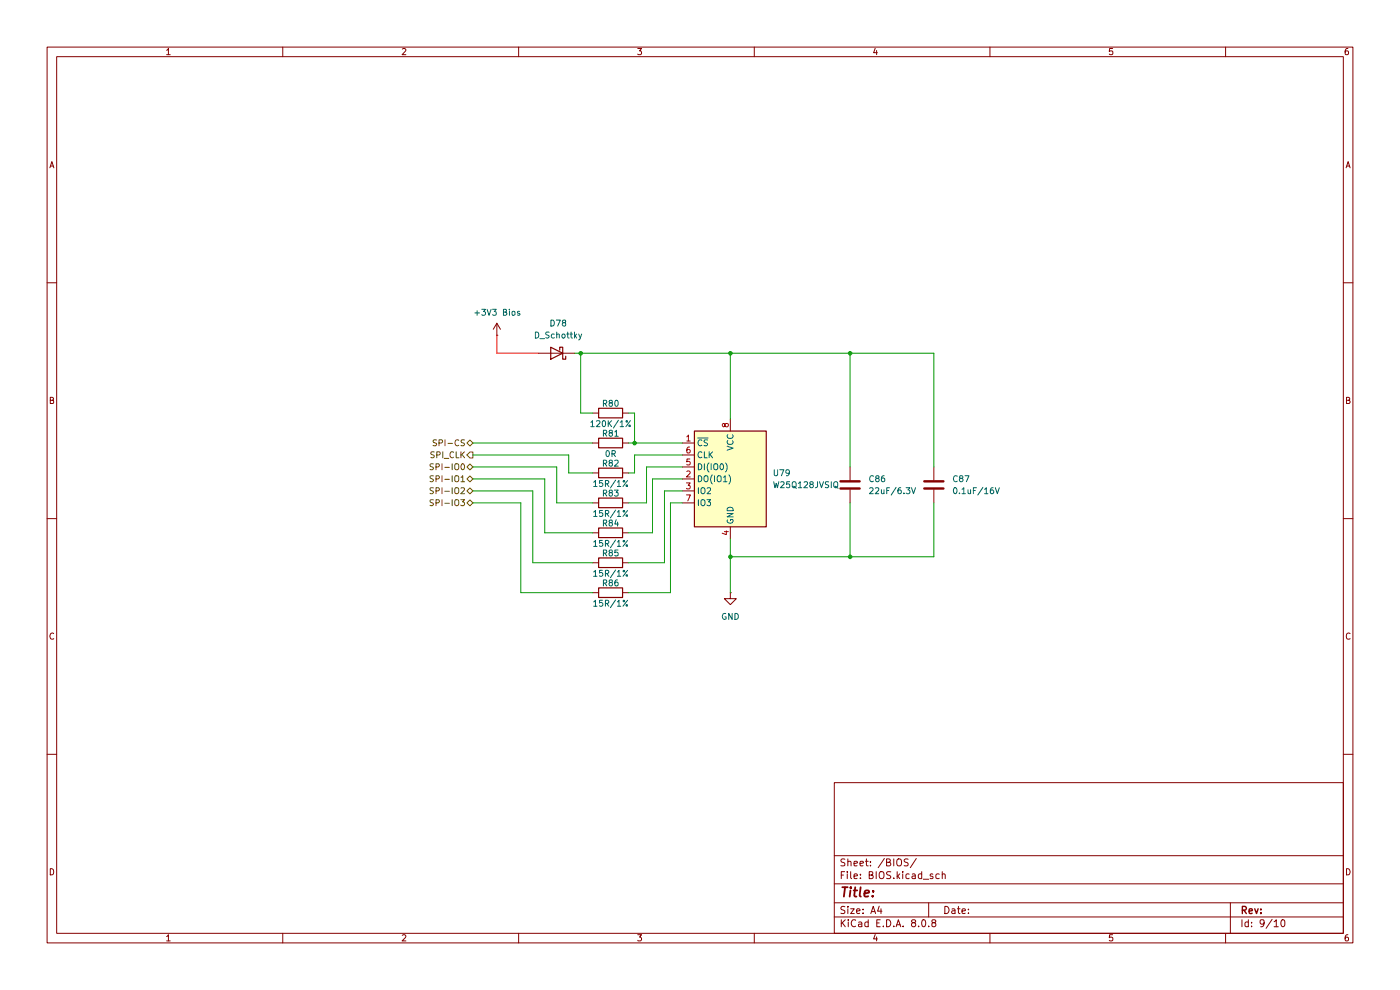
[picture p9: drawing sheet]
(kicad_sch
 (version 20231120)
 (generator "eeschema")
 (generator_version "8.0")
 (paper "A4")
 (lib_symbols
  (symbol "Device:C"
   (pin_numbers hide)
   (pin_names
    (offset 0.254)) (exclude_from_sim no) (in_bom yes) (on_board yes)
   (property "Reference" "C" (at 0.635 2.54 0) (effects (font (size 1.27 1.27)) (justify left)))
   (property "Value" "C" (at 0.635 -2.54 0) (effects (font (size 1.27 1.27)) (justify left)))
   (property "Footprint" "" (at 0.9652 -3.81 0) (effects (font (size 1.27 1.27)) (hide yes)))
   (property "Datasheet" "~" (at 0 0 0) (effects (font (size 1.27 1.27)) (hide yes)))
   (property "Description" "Unpolarized capacitor" (at 0 0 0) (effects (font (size 1.27 1.27)) (hide yes)))
   (symbol "C_0_1"
    (polyline (pts (xy -2.032 -0.762) (xy 2.032 -0.762)) (stroke (width 0.508) (type default)) (fill (type none)))
    (polyline (pts (xy -2.032 0.762) (xy 2.032 0.762)) (stroke (width 0.508) (type default)) (fill (type none))))
   (symbol "C_1_1"
    (pin passive line (at 0 3.81 270) (length 2.794) (name "~" (effects (font (size 1.27 1.27)))) (number "1" (effects (font (size 1.27 1.27)))))
    (pin passive line (at 0 -3.81 90) (length 2.794) (name "~" (effects (font (size 1.27 1.27)))) (number "2" (effects (font (size 1.27 1.27)))))))
  (symbol "Device:D_Schottky"
   (pin_numbers hide)
   (pin_names
    (offset 1.016) hide) (exclude_from_sim no) (in_bom yes) (on_board yes)
   (property "Reference" "D" (at 0 2.54 0) (effects (font (size 1.27 1.27))))
   (property "Value" "D_Schottky" (at 0 -2.54 0) (effects (font (size 1.27 1.27))))
   (property "Footprint" "" (at 0 0 0) (effects (font (size 1.27 1.27)) (hide yes)))
   (property "Datasheet" "~" (at 0 0 0) (effects (font (size 1.27 1.27)) (hide yes)))
   (property "Description" "Schottky diode" (at 0 0 0) (effects (font (size 1.27 1.27)) (hide yes)))
   (symbol "D_Schottky_0_1"
    (polyline (pts (xy 1.27 0) (xy -1.27 0)) (stroke (width 0) (type default)) (fill (type none)))
    (polyline (pts (xy 1.27 1.27) (xy 1.27 -1.27) (xy -1.27 0) (xy 1.27 1.27)) (stroke (width 0.254) (type default)) (fill (type none)))
    (polyline (pts (xy -1.905 0.635) (xy -1.905 1.27) (xy -1.27 1.27) (xy -1.27 -1.27) (xy -0.635 -1.27) (xy -0.635 -0.635)) (stroke (width 0.254) (type default)) (fill (type none))))
   (symbol "D_Schottky_1_1"
    (pin passive line (at -3.81 0 0) (length 2.54) (name "K" (effects (font (size 1.27 1.27)))) (number "1" (effects (font (size 1.27 1.27)))))
    (pin passive line (at 3.81 0 180) (length 2.54) (name "A" (effects (font (size 1.27 1.27)))) (number "2" (effects (font (size 1.27 1.27)))))))
  (symbol "Device:R"
   (pin_numbers hide)
   (pin_names
    (offset 0)) (exclude_from_sim no) (in_bom yes) (on_board yes)
   (property "Reference" "R" (at 2.032 0 90) (effects (font (size 1.27 1.27))))
   (property "Value" "R" (at 0 0 90) (effects (font (size 1.27 1.27))))
   (property "Footprint" "" (at -1.778 0 90) (effects (font (size 1.27 1.27)) (hide yes)))
   (property "Datasheet" "~" (at 0 0 0) (effects (font (size 1.27 1.27)) (hide yes)))
   (property "Description" "Resistor" (at 0 0 0) (effects (font (size 1.27 1.27)) (hide yes)))
   (symbol "R_0_1"
    (rectangle (start -1.016 -2.54) (end 1.016 2.54) (stroke (width 0.254) (type default)) (fill (type none))))
   (symbol "R_1_1"
    (pin passive line (at 0 3.81 270) (length 1.27) (name "~" (effects (font (size 1.27 1.27)))) (number "1" (effects (font (size 1.27 1.27)))))
    (pin passive line (at 0 -3.81 90) (length 1.27) (name "~" (effects (font (size 1.27 1.27)))) (number "2" (effects (font (size 1.27 1.27)))))))
  (symbol "Memory_Flash:W25Q128JVS" (exclude_from_sim no) (in_bom yes) (on_board yes)
   (property "Reference" "U" (at -8.89 8.89 0) (effects (font (size 1.27 1.27))))
   (property "Value" "W25Q128JVS" (at 7.62 8.89 0) (effects (font (size 1.27 1.27))))
   (property "Footprint" "Package_SO:SOIC-8_5.23x5.23mm_P1.27mm" (at 0 0 0) (effects (font (size 1.27 1.27)) (hide yes)))
   (property "Datasheet" "http://www.winbond.com/resource-files/w25q128jv_dtr%20revc%2003272018%20plus.pdf" (at 0 0 0) (effects (font (size 1.27 1.27)) (hide yes)))
   (property "Description" "128Mb Serial Flash Memory, Standard/Dual/Quad SPI, SOIC-8" (at 0 0 0) (effects (font (size 1.27 1.27)) (hide yes)))
   (symbol "W25Q128JVS_0_1"
    (rectangle (start -7.62 10.16) (end 7.62 -10.16) (stroke (width 0.254) (type default)) (fill (type background))))
   (symbol "W25Q128JVS_1_1"
    (pin input line (at -10.16 7.62 0) (length 2.54) (name "~{CS}" (effects (font (size 1.27 1.27)))) (number "1" (effects (font (size 1.27 1.27)))))
    (pin bidirectional line (at -10.16 0 0) (length 2.54) (name "DO(IO1)" (effects (font (size 1.27 1.27)))) (number "2" (effects (font (size 1.27 1.27)))))
    (pin bidirectional line (at -10.16 -2.54 0) (length 2.54) (name "IO2" (effects (font (size 1.27 1.27)))) (number "3" (effects (font (size 1.27 1.27)))))
    (pin power_in line (at 0 -12.7 90) (length 2.54) (name "GND" (effects (font (size 1.27 1.27)))) (number "4" (effects (font (size 1.27 1.27)))))
    (pin bidirectional line (at -10.16 2.54 0) (length 2.54) (name "DI(IO0)" (effects (font (size 1.27 1.27)))) (number "5" (effects (font (size 1.27 1.27)))))
    (pin input line (at -10.16 5.08 0) (length 2.54) (name "CLK" (effects (font (size 1.27 1.27)))) (number "6" (effects (font (size 1.27 1.27)))))
    (pin bidirectional line (at -10.16 -5.08 0) (length 2.54) (name "IO3" (effects (font (size 1.27 1.27)))) (number "7" (effects (font (size 1.27 1.27)))))
    (pin power_in line (at 0 12.7 270) (length 2.54) (name "VCC" (effects (font (size 1.27 1.27)))) (number "8" (effects (font (size 1.27 1.27)))))))
  (symbol "power:+3V3"
   (power)
   (pin_numbers hide)
   (pin_names
    (offset 0) hide) (exclude_from_sim no) (in_bom yes) (on_board yes)
   (property "Reference" "#PWR" (at 0 -3.81 0) (effects (font (size 1.27 1.27)) (hide yes)))
   (property "Value" "+3V3" (at 0 3.556 0) (effects (font (size 1.27 1.27))))
   (property "Footprint" "" (at 0 0 0) (effects (font (size 1.27 1.27)) (hide yes)))
   (property "Datasheet" "" (at 0 0 0) (effects (font (size 1.27 1.27)) (hide yes)))
   (property "Description" "Power symbol creates a global label with name \"+3V3\"" (at 0 0 0) (effects (font (size 1.27 1.27)) (hide yes)))
   (symbol "+3V3_0_1"
    (polyline (pts (xy -0.762 1.27) (xy 0 2.54)) (stroke (width 0) (type default)) (fill (type none)))
    (polyline (pts (xy 0 0) (xy 0 2.54)) (stroke (width 0) (type default)) (fill (type none)))
    (polyline (pts (xy 0 2.54) (xy 0.762 1.27)) (stroke (width 0) (type default)) (fill (type none))))
   (symbol "+3V3_1_1"
    (pin power_in line (at 0 0 90) (length 0) (name "~" (effects (font (size 1.27 1.27)))) (number "1" (effects (font (size 1.27 1.27)))))))
  (symbol "power:GND"
   (power)
   (pin_numbers hide)
   (pin_names
    (offset 0) hide) (exclude_from_sim no) (in_bom yes) (on_board yes)
   (property "Reference" "#PWR" (at 0 -6.35 0) (effects (font (size 1.27 1.27)) (hide yes)))
   (property "Value" "GND" (at 0 -3.81 0) (effects (font (size 1.27 1.27))))
   (property "Footprint" "" (at 0 0 0) (effects (font (size 1.27 1.27)) (hide yes)))
   (property "Datasheet" "" (at 0 0 0) (effects (font (size 1.27 1.27)) (hide yes)))
   (property "Description" "Power symbol creates a global label with name \"GND\" , ground" (at 0 0 0) (effects (font (size 1.27 1.27)) (hide yes)))
   (symbol "GND_0_1"
    (polyline (pts (xy 0 0) (xy 0 -1.27) (xy 1.27 -1.27) (xy 0 -2.54) (xy -1.27 -1.27) (xy 0 -1.27)) (stroke (width 0) (type default)) (fill (type none))))
   (symbol "GND_1_1"
    (pin power_in line (at 0 0 270) (length 0) (name "~" (effects (font (size 1.27 1.27)))) (number "1" (effects (font (size 1.27 1.27))))))))
 (junction
  (at 180.34 74.93)
  (diameter 0)
  (color 0 0 0 0))
 (junction
  (at 154.94 118.11)
  (diameter 0)
  (color 0 0 0 0))
 (junction
  (at 154.94 74.93)
  (diameter 0)
  (color 0 0 0 0))
 (junction
  (at 180.34 118.11)
  (diameter 0)
  (color 0 0 0 0))
 (junction
  (at 134.62 93.98)
  (diameter 0)
  (color 0 0 0 0))
 (junction
  (at 123.19 74.93)
  (diameter 0)
  (color 0 0 0 0))
 (wire
  (pts (xy 100.33 93.98) (xy 125.73 93.98))
  (stroke (width 0) (type default)))
 (wire
  (pts (xy 180.34 106.68) (xy 180.34 118.11))
  (stroke (width 0) (type default)))
 (wire
  (pts (xy 105.41 71.12) (xy 105.41 74.93))
  (stroke (width 0) (type default)))
 (wire
  (pts (xy 115.57 113.03) (xy 125.73 113.03))
  (stroke (width 0) (type default)))
 (wire
  (pts (xy 118.11 106.68) (xy 125.73 106.68))
  (stroke (width 0) (type default)))
 (wire
  (pts (xy 180.34 118.11) (xy 198.12 118.11))
  (stroke (width 0) (type default)))
 (wire
  (pts (xy 121.92 74.93) (xy 123.19 74.93))
  (stroke (width 0) (type default)))
 (wire
  (pts (xy 137.16 99.06) (xy 144.78 99.06))
  (stroke (width 0) (type default)))
 (wire
  (pts (xy 115.57 113.03) (xy 115.57 101.6))
  (stroke (width 0) (type default)))
 (wire
  (pts (xy 118.11 99.06) (xy 100.33 99.06))
  (stroke (width 0) (type default)))
 (wire
  (pts (xy 110.49 125.73) (xy 125.73 125.73))
  (stroke (width 0) (type default)))
 (wire
  (pts (xy 133.35 106.68) (xy 137.16 106.68))
  (stroke (width 0) (type default)))
 (wire
  (pts (xy 137.16 106.68) (xy 137.16 99.06))
  (stroke (width 0) (type default)))
 (wire
  (pts (xy 133.35 125.73) (xy 142.24 125.73))
  (stroke (width 0) (type default)))
 (wire
  (pts (xy 133.35 100.33) (xy 134.62 100.33))
  (stroke (width 0) (type default)))
 (wire
  (pts (xy 105.41 74.93) (xy 114.3 74.93))
  (stroke (width 0) (type default)))
 (wire
  (pts (xy 113.03 119.38) (xy 125.73 119.38))
  (stroke (width 0) (type default)))
 (wire
  (pts (xy 134.62 87.63) (xy 134.62 93.98))
  (stroke (width 0) (type default)))
 (wire
  (pts (xy 133.35 119.38) (xy 140.97 119.38))
  (stroke (width 0) (type default)))
 (wire
  (pts (xy 198.12 106.68) (xy 198.12 118.11))
  (stroke (width 0) (type default)))
 (wire
  (pts (xy 154.94 74.93) (xy 154.94 88.9))
  (stroke (width 0) (type default)))
 (wire
  (pts (xy 133.35 93.98) (xy 134.62 93.98))
  (stroke (width 0) (type default)))
 (wire
  (pts (xy 140.97 104.14) (xy 144.78 104.14))
  (stroke (width 0) (type default)))
 (wire
  (pts (xy 134.62 100.33) (xy 134.62 96.52))
  (stroke (width 0) (type default)))
 (wire
  (pts (xy 123.19 74.93) (xy 154.94 74.93))
  (stroke (width 0) (type default)))
 (wire
  (pts (xy 113.03 119.38) (xy 113.03 104.14))
  (stroke (width 0) (type default)))
 (wire
  (pts (xy 133.35 113.03) (xy 138.43 113.03))
  (stroke (width 0) (type default)))
 (wire
  (pts (xy 140.97 119.38) (xy 140.97 104.14))
  (stroke (width 0) (type default)))
 (wire
  (pts (xy 154.94 118.11) (xy 180.34 118.11))
  (stroke (width 0) (type default)))
 (wire
  (pts (xy 154.94 118.11) (xy 154.94 125.73))
  (stroke (width 0) (type default)))
 (wire
  (pts (xy 115.57 101.6) (xy 100.33 101.6))
  (stroke (width 0) (type default)))
 (wire
  (pts (xy 110.49 106.68) (xy 110.49 125.73))
  (stroke (width 0) (type default)))
 (wire
  (pts (xy 110.49 106.68) (xy 100.33 106.68))
  (stroke (width 0) (type default)))
 (wire
  (pts (xy 120.65 100.33) (xy 120.65 96.52))
  (stroke (width 0) (type default)))
 (wire
  (pts (xy 134.62 93.98) (xy 144.78 93.98))
  (stroke (width 0) (type default)))
 (wire
  (pts (xy 180.34 74.93) (xy 154.94 74.93))
  (stroke (width 0) (type default)))
 (wire
  (pts (xy 120.65 96.52) (xy 100.33 96.52))
  (stroke (width 0) (type default)))
 (wire
  (pts (xy 123.19 74.93) (xy 123.19 87.63))
  (stroke (width 0) (type default)))
 (wire
  (pts (xy 142.24 106.68) (xy 144.78 106.68))
  (stroke (width 0) (type default)))
 (wire
  (pts (xy 133.35 87.63) (xy 134.62 87.63))
  (stroke (width 0) (type default)))
 (wire
  (pts (xy 180.34 99.06) (xy 180.34 74.93))
  (stroke (width 0) (type default)))
 (wire
  (pts (xy 154.94 114.3) (xy 154.94 118.11))
  (stroke (width 0) (type default)))
 (wire
  (pts (xy 138.43 101.6) (xy 144.78 101.6))
  (stroke (width 0) (type default)))
 (wire
  (pts (xy 138.43 113.03) (xy 138.43 101.6))
  (stroke (width 0) (type default)))
 (wire
  (pts (xy 123.19 87.63) (xy 125.73 87.63))
  (stroke (width 0) (type default)))
 (wire
  (pts (xy 120.65 100.33) (xy 125.73 100.33))
  (stroke (width 0) (type default)))
 (wire
  (pts (xy 113.03 104.14) (xy 100.33 104.14))
  (stroke (width 0) (type default)))
 (wire
  (pts (xy 134.62 96.52) (xy 144.78 96.52))
  (stroke (width 0) (type default)))
 (wire
  (pts (xy 142.24 125.73) (xy 142.24 106.68))
  (stroke (width 0) (type default)))
 (wire
  (pts (xy 118.11 106.68) (xy 118.11 99.06))
  (stroke (width 0) (type default)))
 (wire
  (pts (xy 180.34 74.93) (xy 198.12 74.93))
  (stroke (width 0) (type default)))
 (wire
  (pts (xy 198.12 99.06) (xy 198.12 74.93))
  (stroke (width 0) (type default)))
 (hierarchical_label "SPI-CS"
  (shape bidirectional)
  (at 100.33 93.98 180)
  (effects (font (size 1.27 1.27)) (justify right)))
 (hierarchical_label "SPI_CLK"
  (shape output)
  (at 100.33 96.52 180)
  (effects (font (size 1.27 1.27)) (justify right)))
 (hierarchical_label "SPI-IO1"
  (shape bidirectional)
  (at 100.33 101.6 180)
  (effects (font (size 1.27 1.27)) (justify right)))
 (hierarchical_label "SPI-IO0"
  (shape bidirectional)
  (at 100.33 99.06 180)
  (effects (font (size 1.27 1.27)) (justify right)))
 (hierarchical_label "SPI-IO3"
  (shape bidirectional)
  (at 100.33 106.68 180)
  (effects (font (size 1.27 1.27)) (justify right)))
 (hierarchical_label "SPI-IO2"
  (shape bidirectional)
  (at 100.33 104.14 180)
  (effects (font (size 1.27 1.27)) (justify right)))
 (symbol
  (lib_id "Device:R")
  (at 129.54 93.98 90)
  (unit 1)
  (exclude_from_sim no)
  (in_bom yes)
  (on_board yes)
  (dnp no)
  (property "Reference" "R81" (at 129.54 91.948 90) (effects (font (size 1.27 1.27))))
  (property "Value" "0R" (at 129.54 96.266 90) (effects (font (size 1.27 1.27))))
  (property "Footprint" "A_HDJ_Library:R_0402_1005Metric" (at 129.54 95.758 90) (effects (font (size 1.27 1.27)) (hide yes)))
  (property "Datasheet" "https://wmsc.lcsc.com/wmsc/upload/file/pdf/v2/lcsc/2304140030_TyoHM-RMC-0402-0R-N_C325377.pdf" (at 129.54 93.98 0) (effects (font (size 1.27 1.27)) (hide yes)))
  (property "Description" "Resistor" (at 129.54 93.98 0) (effects (font (size 1.27 1.27)) (hide yes)))
  (property "Part#" "C325377" (at 129.54 93.98 0) (effects (font (size 1.27 1.27)) (hide yes)))
  (property "MPN" "RMC 0402 0R N" (at 129.54 93.98 0) (effects (font (size 1.27 1.27)) (hide yes)))
  (property "Package" "0402" (at 129.54 93.98 0) (effects (font (size 1.27 1.27)) (hide yes)))
  (property "LCSC Part #" "C325377" (at 129.54 93.98 0) (effects (font (size 1.27 1.27)) (hide yes)))
  (pin "2")
  (pin "1"))
 (symbol
  (lib_id "Device:R")
  (at 129.54 106.68 90)
  (unit 1)
  (exclude_from_sim no)
  (in_bom yes)
  (on_board yes)
  (dnp no)
  (property "Reference" "R83" (at 129.54 104.648 90) (effects (font (size 1.27 1.27))))
  (property "Value" "15R/1%" (at 129.54 108.966 90) (effects (font (size 1.27 1.27))))
  (property "Footprint" "A_HDJ_Library:R_0402_1005Metric" (at 129.54 108.458 90) (effects (font (size 1.27 1.27)) (hide yes)))
  (property "Datasheet" "https://wmsc.lcsc.com/wmsc/upload/file/pdf/v2/lcsc/2304140030_YAGEO-RC0402FR-0715RL_C138052.pdf" (at 129.54 106.68 0) (effects (font (size 1.27 1.27)) (hide yes)))
  (property "Description" "Resistor" (at 129.54 106.68 0) (effects (font (size 1.27 1.27)) (hide yes)))
  (property "Part#" "C138052" (at 129.54 106.68 0) (effects (font (size 1.27 1.27)) (hide yes)))
  (property "MPN" "RC0402FR-0715RL" (at 129.54 106.68 0) (effects (font (size 1.27 1.27)) (hide yes)))
  (property "Package" "0402" (at 129.54 106.68 0) (effects (font (size 1.27 1.27)) (hide yes)))
  (property "LCSC Part #" "C138052" (at 129.54 106.68 0) (effects (font (size 1.27 1.27)) (hide yes)))
  (pin "2")
  (pin "1"))
 (symbol
  (lib_id "Device:R")
  (at 129.54 113.03 90)
  (unit 1)
  (exclude_from_sim no)
  (in_bom yes)
  (on_board yes)
  (dnp no)
  (property "Reference" "R84" (at 129.54 110.998 90) (effects (font (size 1.27 1.27))))
  (property "Value" "15R/1%" (at 129.54 115.316 90) (effects (font (size 1.27 1.27))))
  (property "Footprint" "A_HDJ_Library:R_0402_1005Metric" (at 129.54 114.808 90) (effects (font (size 1.27 1.27)) (hide yes)))
  (property "Datasheet" "https://wmsc.lcsc.com/wmsc/upload/file/pdf/v2/lcsc/2304140030_YAGEO-RC0402FR-0715RL_C138052.pdf" (at 129.54 113.03 0) (effects (font (size 1.27 1.27)) (hide yes)))
  (property "Description" "Resistor" (at 129.54 113.03 0) (effects (font (size 1.27 1.27)) (hide yes)))
  (property "Part#" "C138052" (at 129.54 113.03 0) (effects (font (size 1.27 1.27)) (hide yes)))
  (property "MPN" "RC0402FR-0715RL" (at 129.54 113.03 0) (effects (font (size 1.27 1.27)) (hide yes)))
  (property "Package" "0402" (at 129.54 113.03 0) (effects (font (size 1.27 1.27)) (hide yes)))
  (property "LCSC Part #" "C138052" (at 129.54 113.03 0) (effects (font (size 1.27 1.27)) (hide yes)))
  (pin "2")
  (pin "1"))
 (symbol
  (lib_id "power:+3V3")
  (at 105.41 71.12 0)
  (unit 1)
  (exclude_from_sim no)
  (in_bom yes)
  (on_board yes)
  (dnp no)
  (property "Reference" "#PWR086" (at 105.41 74.93 0) (effects (font (size 1.27 1.27)) (hide yes)))
  (property "Value" "+3V3 Bios" (at 100.33 66.294 0) (effects (font (size 1.27 1.27)) (justify left)))
  (property "Footprint" "" (at 105.41 71.12 0) (effects (font (size 1.27 1.27)) (hide yes)))
  (property "Datasheet" "" (at 105.41 71.12 0) (effects (font (size 1.27 1.27)) (hide yes)))
  (property "Description" "" (at 105.41 71.12 0) (effects (font (size 1.27 1.27)) (hide yes)))
  (pin "1"))
 (symbol
  (lib_id "power:GND")
  (at 154.94 125.73 0)
  (unit 1)
  (exclude_from_sim no)
  (in_bom yes)
  (on_board yes)
  (dnp no)
  (fields_autoplaced yes)
  (property "Reference" "#PWR093" (at 154.94 132.08 0) (effects (font (size 1.27 1.27)) (hide yes)))
  (property "Value" "GND" (at 154.94 130.81 0) (effects (font (size 1.27 1.27))))
  (property "Footprint" "" (at 154.94 125.73 0) (effects (font (size 1.27 1.27)) (hide yes)))
  (property "Datasheet" "" (at 154.94 125.73 0) (effects (font (size 1.27 1.27)) (hide yes)))
  (property "Description" "Power symbol creates a global label with name \"GND\" , ground" (at 154.94 125.73 0) (effects (font (size 1.27 1.27)) (hide yes)))
  (pin "1"))
 (symbol
  (lib_id "Device:R")
  (at 129.54 100.33 90)
  (unit 1)
  (exclude_from_sim no)
  (in_bom yes)
  (on_board yes)
  (dnp no)
  (property "Reference" "R82" (at 129.54 98.298 90) (effects (font (size 1.27 1.27))))
  (property "Value" "15R/1%" (at 129.54 102.616 90) (effects (font (size 1.27 1.27))))
  (property "Footprint" "A_HDJ_Library:R_0402_1005Metric" (at 129.54 102.108 90) (effects (font (size 1.27 1.27)) (hide yes)))
  (property "Datasheet" "https://wmsc.lcsc.com/wmsc/upload/file/pdf/v2/lcsc/2304140030_YAGEO-RC0402FR-0715RL_C138052.pdf" (at 129.54 100.33 0) (effects (font (size 1.27 1.27)) (hide yes)))
  (property "Description" "Resistor" (at 129.54 100.33 0) (effects (font (size 1.27 1.27)) (hide yes)))
  (property "Part#" "C138052" (at 129.54 100.33 0) (effects (font (size 1.27 1.27)) (hide yes)))
  (property "MPN" "RC0402FR-0715RL" (at 129.54 100.33 0) (effects (font (size 1.27 1.27)) (hide yes)))
  (property "Package" "0402" (at 129.54 100.33 0) (effects (font (size 1.27 1.27)) (hide yes)))
  (property "LCSC Part #" "C138052" (at 129.54 100.33 0) (effects (font (size 1.27 1.27)) (hide yes)))
  (pin "2")
  (pin "1"))
 (symbol
  (lib_id "Device:R")
  (at 129.54 119.38 90)
  (unit 1)
  (exclude_from_sim no)
  (in_bom yes)
  (on_board yes)
  (dnp no)
  (property "Reference" "R85" (at 129.54 117.348 90) (effects (font (size 1.27 1.27))))
  (property "Value" "15R/1%" (at 129.54 121.666 90) (effects (font (size 1.27 1.27))))
  (property "Footprint" "A_HDJ_Library:R_0402_1005Metric" (at 129.54 121.158 90) (effects (font (size 1.27 1.27)) (hide yes)))
  (property "Datasheet" "https://wmsc.lcsc.com/wmsc/upload/file/pdf/v2/lcsc/2304140030_YAGEO-RC0402FR-0715RL_C138052.pdf" (at 129.54 119.38 0) (effects (font (size 1.27 1.27)) (hide yes)))
  (property "Description" "Resistor" (at 129.54 119.38 0) (effects (font (size 1.27 1.27)) (hide yes)))
  (property "Part#" "C138052" (at 129.54 119.38 0) (effects (font (size 1.27 1.27)) (hide yes)))
  (property "MPN" "RC0402FR-0715RL" (at 129.54 119.38 0) (effects (font (size 1.27 1.27)) (hide yes)))
  (property "Package" "0402" (at 129.54 119.38 0) (effects (font (size 1.27 1.27)) (hide yes)))
  (property "LCSC Part #" "C138052" (at 129.54 119.38 0) (effects (font (size 1.27 1.27)) (hide yes)))
  (pin "2")
  (pin "1"))
 (symbol
  (lib_id "Device:D_Schottky")
  (at 118.11 74.93 180)
  (unit 1)
  (exclude_from_sim no)
  (in_bom yes)
  (on_board yes)
  (dnp no)
  (fields_autoplaced yes)
  (property "Reference" "D78" (at 118.4275 68.58 0) (effects (font (size 1.27 1.27))))
  (property "Value" "D_Schottky" (at 118.4275 71.12 0) (effects (font (size 1.27 1.27))))
  (property "Footprint" "Diode_SMD:D_SOD-923" (at 118.11 74.93 0) (effects (font (size 1.27 1.27)) (hide yes)))
  (property "Datasheet" "https://wmsc.lcsc.com/wmsc/upload/file/pdf/v2/lcsc/2004100909_WILLSEMI-Will-Semicon-RB521C30-2-TR_C239637.pdf" (at 118.11 74.93 0) (effects (font (size 1.27 1.27)) (hide yes)))
  (property "Description" "Schottky diode" (at 118.11 74.93 0) (effects (font (size 1.27 1.27)) (hide yes)))
  (property "Part#" "C239637" (at 118.11 74.93 0) (effects (font (size 1.27 1.27)) (hide yes)))
  (property "MPN" "RB521C30-2/TR" (at 118.11 74.93 0) (effects (font (size 1.27 1.27)) (hide yes)))
  (property "Package" "SOD-923" (at 118.11 74.93 0) (effects (font (size 1.27 1.27)) (hide yes)))
  (property "LCSC Part #" "C239637" (at 118.11 74.93 0) (effects (font (size 1.27 1.27)) (hide yes)))
  (pin "1")
  (pin "2"))
 (symbol
  (lib_id "Memory_Flash:W25Q128JVS")
  (at 154.94 101.6 0)
  (unit 1)
  (exclude_from_sim no)
  (in_bom yes)
  (on_board yes)
  (dnp no)
  (fields_autoplaced yes)
  (property "Reference" "U79" (at 163.83 100.3299 0) (effects (font (size 1.27 1.27)) (justify left)))
  (property "Value" "W25Q128JVSIQ" (at 163.83 102.8699 0) (effects (font (size 1.27 1.27)) (justify left)))
  (property "Footprint" "Package_SO:SOIC-8_5.23x5.23mm_P1.27mm" (at 154.94 101.6 0) (effects (font (size 1.27 1.27)) (hide yes)))
  (property "Datasheet" "https://wmsc.lcsc.com/wmsc/upload/file/pdf/v2/lcsc/1811142111_Winbond-Elec-W25Q128JVSIQ_C97521.pdf" (at 154.94 101.6 0) (effects (font (size 1.27 1.27)) (hide yes)))
  (property "Description" "128Mb Serial Flash Memory, Standard/Dual/Quad SPI, SOIC-8" (at 154.94 101.6 0) (effects (font (size 1.27 1.27)) (hide yes)))
  (property "Part#" "C97521" (at 154.94 101.6 0) (effects (font (size 1.27 1.27)) (hide yes)))
  (property "MPN" "W25Q128JVSIQ" (at 154.94 101.6 0) (effects (font (size 1.27 1.27)) (hide yes)))
  (property "Package" "SOIC-8-208mil" (at 154.94 101.6 0) (effects (font (size 1.27 1.27)) (hide yes)))
  (property "LCSC Part #" "C97521" (at 154.94 101.6 0) (effects (font (size 1.27 1.27)) (hide yes)))
  (pin "5")
  (pin "6")
  (pin "7")
  (pin "2")
  (pin "8")
  (pin "4")
  (pin "3")
  (pin "1"))
 (symbol
  (lib_id "Device:C")
  (at 198.12 102.87 0)
  (unit 1)
  (exclude_from_sim no)
  (in_bom yes)
  (on_board yes)
  (dnp no)
  (fields_autoplaced yes)
  (property "Reference" "C87" (at 201.93 101.5999 0) (effects (font (size 1.27 1.27)) (justify left)))
  (property "Value" "0.1uF/16V" (at 201.93 104.1399 0) (effects (font (size 1.27 1.27)) (justify left)))
  (property "Footprint" "A_HDJ_Library:C_0402_1005Metric" (at 199.0852 106.68 0) (effects (font (size 1.27 1.27)) (hide yes)))
  (property "Datasheet" "https://wmsc.lcsc.com/wmsc/upload/file/pdf/v2/lcsc/1811011928_Walsin-Tech-Corp-0402B104K160CT_C83056.pdf" (at 198.12 102.87 0) (effects (font (size 1.27 1.27)) (hide yes)))
  (property "Description" "Unpolarized capacitor" (at 198.12 102.87 0) (effects (font (size 1.27 1.27)) (hide yes)))
  (property "Part#" "C83056" (at 198.12 102.87 0) (effects (font (size 1.27 1.27)) (hide yes)))
  (property "MPN" "0402B104K160CT" (at 198.12 102.87 0) (effects (font (size 1.27 1.27)) (hide yes)))
  (property "Package" "0402" (at 198.12 102.87 0) (effects (font (size 1.27 1.27)) (hide yes)))
  (property "LCSC Part #" "C83056" (at 198.12 102.87 0) (effects (font (size 1.27 1.27)) (hide yes)))
  (pin "1")
  (pin "2"))
 (symbol
  (lib_id "Device:C")
  (at 180.34 102.87 0)
  (unit 1)
  (exclude_from_sim no)
  (in_bom yes)
  (on_board yes)
  (dnp no)
  (fields_autoplaced yes)
  (property "Reference" "C86" (at 184.15 101.5999 0) (effects (font (size 1.27 1.27)) (justify left)))
  (property "Value" "22uF/6.3V" (at 184.15 104.1399 0) (effects (font (size 1.27 1.27)) (justify left)))
  (property "Footprint" "A_HDJ_Library:C_0402_1005Metric" (at 181.3052 106.68 0) (effects (font (size 1.27 1.27)) (hide yes)))
  (property "Datasheet" "https://wmsc.lcsc.com/wmsc/upload/file/pdf/v2/lcsc/2309061403_Samsung-Electro-Mechanics-CL05A226MQ5QUNC_C105226.pdf" (at 180.34 102.87 0) (effects (font (size 1.27 1.27)) (hide yes)))
  (property "Description" "Unpolarized capacitor" (at 180.34 102.87 0) (effects (font (size 1.27 1.27)) (hide yes)))
  (property "Part#" "C105226" (at 180.34 102.87 0) (effects (font (size 1.27 1.27)) (hide yes)))
  (property "MPN" "CL05A226MQ5QUNC" (at 180.34 102.87 0) (effects (font (size 1.27 1.27)) (hide yes)))
  (property "Package" "0402" (at 180.34 102.87 0) (effects (font (size 1.27 1.27)) (hide yes)))
  (property "LCSC Part #" "C105226" (at 180.34 102.87 0) (effects (font (size 1.27 1.27)) (hide yes)))
  (pin "1")
  (pin "2"))
 (symbol
  (lib_id "Device:R")
  (at 129.54 87.63 90)
  (unit 1)
  (exclude_from_sim no)
  (in_bom yes)
  (on_board yes)
  (dnp no)
  (property "Reference" "R80" (at 129.54 85.598 90) (effects (font (size 1.27 1.27))))
  (property "Value" "120K/1%" (at 129.54 89.916 90) (effects (font (size 1.27 1.27))))
  (property "Footprint" "A_HDJ_Library:R_0402_1005Metric" (at 129.54 89.408 90) (effects (font (size 1.27 1.27)) (hide yes)))
  (property "Datasheet" "https://wmsc.lcsc.com/wmsc/upload/file/pdf/v2/lcsc/2304140030_YAGEO-RC0402FR-07120KL_C93945.pdf" (at 129.54 87.63 0) (effects (font (size 1.27 1.27)) (hide yes)))
  (property "Description" "Resistor" (at 129.54 87.63 0) (effects (font (size 1.27 1.27)) (hide yes)))
  (property "Part#" "C93945" (at 129.54 87.63 0) (effects (font (size 1.27 1.27)) (hide yes)))
  (property "MPN" "RC0402FR-07120KL" (at 129.54 87.63 0) (effects (font (size 1.27 1.27)) (hide yes)))
  (property "Package" "0402" (at 129.54 87.63 0) (effects (font (size 1.27 1.27)) (hide yes)))
  (property "LCSC Part #" "C93945" (at 129.54 87.63 0) (effects (font (size 1.27 1.27)) (hide yes)))
  (pin "2")
  (pin "1"))
 (symbol
  (lib_id "Device:R")
  (at 129.54 125.73 90)
  (unit 1)
  (exclude_from_sim no)
  (in_bom yes)
  (on_board yes)
  (dnp no)
  (property "Reference" "R86" (at 129.54 123.698 90) (effects (font (size 1.27 1.27))))
  (property "Value" "15R/1%" (at 129.54 128.016 90) (effects (font (size 1.27 1.27))))
  (property "Footprint" "A_HDJ_Library:R_0402_1005Metric" (at 129.54 127.508 90) (effects (font (size 1.27 1.27)) (hide yes)))
  (property "Datasheet" "https://wmsc.lcsc.com/wmsc/upload/file/pdf/v2/lcsc/2304140030_YAGEO-RC0402FR-0715RL_C138052.pdf" (at 129.54 125.73 0) (effects (font (size 1.27 1.27)) (hide yes)))
  (property "Description" "Resistor" (at 129.54 125.73 0) (effects (font (size 1.27 1.27)) (hide yes)))
  (property "Part#" "C138052" (at 129.54 125.73 0) (effects (font (size 1.27 1.27)) (hide yes)))
  (property "MPN" "RC0402FR-0715RL" (at 129.54 125.73 0) (effects (font (size 1.27 1.27)) (hide yes)))
  (property "Package" "0402" (at 129.54 125.73 0) (effects (font (size 1.27 1.27)) (hide yes)))
  (property "LCSC Part #" "C138052" (at 129.54 125.73 0) (effects (font (size 1.27 1.27)) (hide yes)))
  (pin "2")
  (pin "1")))
